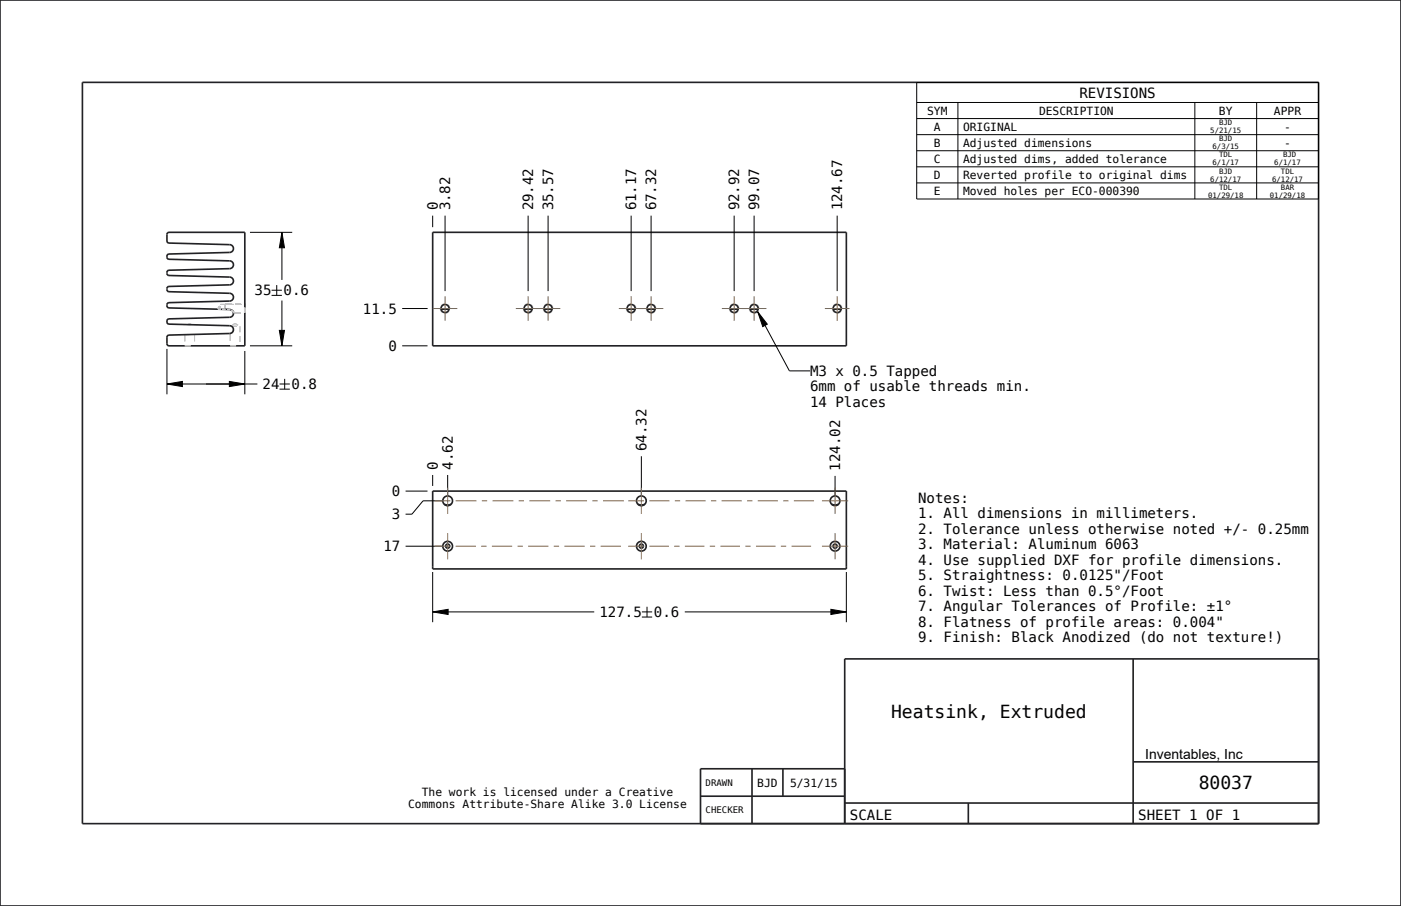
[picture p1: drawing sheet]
<svg xmlns="http://www.w3.org/2000/svg" width="432mm" height="279mm" viewBox="0 0 432 279" stroke-linecap="round" stroke-linejoin="round" font-family="sans-serif">
<g fill="none" stroke="#222226" stroke-width=".51">
<path d="M0 0h431.8v279.4h-431.8zM25.4 25.4h381v228.6h-381zM51.6 71.8l.5-.2h23.4v35h-23.4l-.5-.1-.1-.5v-2.3l.6-.4 18.7-.5a1.2 1.2 0 0 0 1.2-1.2 1.2 1.2 0 0 0-1.2-1.2l-18.7-.4a.83 .83 0 0 1-.7-.9 .83 .83 0 0 1 .7-.8l18.7-.5a1.2 1.2 0 0 0 1.2-1.2 1.2 1.2 0 0 0-1.2-1.2l-18.7-.4a.83 .83 0 0 1-.7-.9 .83 .83 0 0 1 .7-.8l18.7-.5a1.2 1.2 0 0 0 1.2-1.2 1.2 1.2 0 0 0-1.2-1.2l-18.7-.4a.83 .83 0 0 1-.7-.9 .83 .83 0 0 1 .7-.8l18.7-.5a1.2 1.2 0 0 0 1.2-1.2 1.2 1.2 0 0 0-1.2-1.2l-18.7-.4a.83 .83 0 0 1-.7-.9 .83 .83 0 0 1 .7-.8l18.7-.5a1.2 1.2 0 0 0 1.2-1.2 1.2 1.2 0 0 0-1.2-1.2l-18.7-.4a.83 .83 0 0 1-.7-.9 .83 .83 0 0 1 .7-.8l18.7-.5a1.2 1.2 0 0 0 1.2-1.2 1.2 1.2 0 0 0-1.2-1.2l-18.7-.4-.5-.2-.1-.5zM133.4 71.6h127.5v35h-127.5zM133.4 151.4h127.5v24h-127.5zM136.9 155.5l1.1 .2 1.1-.2M196.6 155.5l1.1 .2 1.1-.2M256.3 155.5l1.1 .2 1.1-.2M349.2 203.2v50.8M406.4 203.2h-146.1l.1 50.8M231.8 237.1v16.9M241.3 237.1v8.4"/>
<path d="M260.4 237.1h-44.5v16.9M349.2 234.9h57.2M215.9 245.5h44.5M260.3 247.6h146.1M298.4 247.6v6.4"/>
<circle cx="138" cy="168.4" r=".63"/>
<circle cx="197.7" cy="168.4" r=".63"/>
<circle cx="257.4" cy="168.4" r=".63"/>
</g>
<g fill="none" stroke="#c2c2cc" stroke-width=".31">
<path d="M58.1 100l.4-.3 .4 .3M69.5 93.9v1.5h1.3M69.5 93.6h1.8M70.8 95.4h.1M70.8 95.5h.1M70.9 95.5h.1M71 95.5h.1M71.1 95.5h.1M71.2 95.5h.1M71.3 95.6h.1M71.4 95.6v.1M71.4 95.7h.1"/>
<path d="M71.5 95.7h.1M71.5 95.7l.1 .1M71.6 95.8h.1M71.7 95.9h.1M71.7 96h.1M71.8 96h.1M71.8 96.1h.1M71.9 96.2h.1M71.9 96.3h.1M71.9 96.3v.1M71.9 96.4h.1M71.9 96.5h.1"/>
<path d="M72 96.6h.1M72 96.6h2.1M72.5 93.6h1.8M72.5 99.7l-.8 .5M75.5 93.6v3M135.7 95.1l.1 .7 .5 .6M137.2 93.6l-.7 .2-.5 .5M138.1 93.9v.1M138.1 94l.4 .5 .2 .6M138.4 96l-.5 .5-.7 .1M161.3 95.1l.1 .7 .5 .6M162.8 93.6l-.7 .2-.5 .5"/>
<path d="M163.7 93.9v.1M163.7 94l.4 .5 .2 .6M164 96l-.5 .5-.7 .1M167.4 95.1l.2 .7 .4 .6M168.9 93.6l-.7 .2-.5 .5M169.8 93.9v.1M169.8 94l.5 .5 .1 .6M170.1 96l-.5 .5-.7 .1M193 95.1l.2 .7 .4 .6M194.5 93.6l-.7 .2-.5 .5M195.4 93.9v.1M195.4 94l.5 .5 .1 .6"/>
<path d="M195.7 96l-.5 .5-.7 .1M199.2 95.1l.1 .7 .5 .6M200.7 93.6l-.7 .2-.5 .5M201.6 93.9v.1M201.6 94l.4 .5 .2 .6M201.9 96l-.5 .5-.7 .1M224.8 95.1l.1 .7 .5 .6M226.3 93.6l-.7 .2-.5 .5M227.2 93.9v.1M227.2 94l.4 .5 .2 .6M227.5 96l-.5 .5-.7 .1M230.9 95.1l.2 .7 .4 .6"/>
<path d="M232.4 93.6l-.7 .2-.5 .5M233.3 93.9v.1M233.3 94l.5 .5 .1 .6M233.6 96l-.5 .5-.7 .1M256.5 95.1l.2 .7 .4 .6M258 93.6l-.7 .2-.5 .5M258.9 93.9v.1M258.9 94l.5 .5 .1 .6M259.2 96l-.5 .5-.7 .1M57.9 100.1h.7M58.8 103.2h-1.8v2.1M60 103.1v2.1"/>
<path d="M71 102.8v2.3M71.1 102.8h-.1M71.1 102.8h.1M71.2 100.5h.1M71.3 100.6h.1M71.4 100.6h1.5M71.9 101.5l-.1 .8-.6 .5"/>
</g>
<g fill="none" stroke="#000" stroke-width=".31">
<path d="M282.5 25.5h123.9v35.9h-123.9zM282.5 31.6h123.9M282.5 36.6h123.9M295.2 31.6v29.8M368.3 31.6v29.8M387.3 31.6v29.8M282.5 41.5h123.9M282.5 46.5h123.9M282.5 51.4h123.9M282.5 56.4h123.9M77 71.6h13.1M86.9 71.6l.8 4.8h-1.6z"/>
<path d="M86.9 71.6v14.7M133.4 66.5v3.6M137.2 66.5v23.3M162.8 66.5v23.3M168.9 66.5v23.3M194.5 66.5v23.3M200.7 66.5v23.3M226.3 66.5v23.3M232.4 66.5v23.3M258 66.5v23.3M83.7 89.5h3.2M83.7 91.1h3.2"/>
<path d="M85.3 87.9v3.2M86.9 92.7v13.9M124 95.1h7.8M51.5 118.4l4.7-.8v1.6zM51.5 118.4h27.8M51.5 107.6v14M70.7 117.6l4.8 .8-4.8 .8zM75.5 108.2v13.4M77 106.6h13.1M86.1 101.9h1.6l-.8 4.7zM86.2 118.4h3.1M87.7 116.8v3.2"/>
<path d="M124 106.6h7.8M86.2 120h3.1M125 151.4h6.8M133.4 146.5v3.4M136.4 154.4h-6l-3.4 4.2h-2M138 146.5v6.4M197.7 140.7v12.2M257.4 146.8v6.1M125 168.4h11.4M133.4 176.4v15.5M260.9 176.4v15.5M133.4 188.7l4.7-.8v1.6z"/>
<path d="M133.4 188.7h49.7M197.8 188.7h3.2M197.8 190.3h3.2M199.4 187.1v3.2M211.1 188.7h49.8M256.1 187.9l4.8 .8-4.8 .8z"/>
</g>
<path d="M86.9 71.6l.8 4.8h-1.6zM51.5 118.4l4.7-.8v1.6zM70.7 117.6l4.8 .8-4.8 .8zM86.1 101.9h1.6l-.8 4.7zM133.4 188.7l4.7-.8v1.6zM256.1 187.9l4.8 .8-4.8 .8z" fill="#000"/>
<!-- layer: 02___PRT_ALL_AXES -->
<g fill="none" stroke="#c2c2cc" stroke-width=".31">
<path d="M67.3 95.4h.4M67.7 94.4l-.4 .9M68 94.5v.9M68 93.9h1.5M68.5 95.4h1M70 95.4l.9 .1M70.5 93.9h1.5M70.9 95.5h.1M71.4 95.6l.5 .6M71.9 96.3h.1M71.9 96.3l2.1 .1M72.5 99.7l.9 .6"/>
<path d="M73 93.9h1.5M75.5 93.9h.1M75.5 94.9v1.5M57 106.6h1.8M71 106.6h1.8M74 100.6v1.8M74 103.6v1.8"/>
</g>
<g fill="none" stroke="#222226" stroke-width=".51">
<path d="M135.9 95.4h2.5M161.5 95.4h2.5M167.7 95.4h2.5M193.3 95.4h2.5M199.4 95.4h2.5M225 95.4h2.5M231.2 95.4h2.5M256.8 95.4h2.5"/>
<circle cx="137.2" cy="95.1" r="1.25"/>
<circle cx="162.8" cy="95.1" r="1.25"/>
<circle cx="168.9" cy="95.1" r="1.25"/>
<circle cx="194.5" cy="95.1" r="1.25"/>
<circle cx="200.7" cy="95.1" r="1.25"/>
<circle cx="226.3" cy="95.1" r="1.25"/>
<circle cx="232.4" cy="95.1" r="1.25"/>
<circle cx="258" cy="95.1" r="1.25"/>
<circle cx="138" cy="154.4" r="1.5"/>
<circle cx="197.7" cy="154.4" r="1.5"/>
<circle cx="257.4" cy="154.4" r="1.5"/>
<circle cx="138" cy="168.4" r="1.5"/>
<circle cx="197.7" cy="168.4" r="1.5"/>
<circle cx="257.4" cy="168.4" r="1.5"/>
</g>
<g fill="none" stroke="#963" stroke-width=".31">
<path d="M133.4 95.1h7.6M137.2 91.4v7.5M159 95.1h13.7M162.8 91.4v7.5M168.9 91.4v7.5M190.7 95.1h13.8M194.5 91.4v7.5M200.7 91.4v7.5M222.5 95.1h13.7M226.3 91.4v7.5M232.4 91.4v7.5M254.2 95.1h7.6"/>
<path d="M258 91.4v7.5M133.9 154.4h4.9M138 150.4v8.1M140.4 154.4h6.5M148.5 154.4h1.6M151.8 154.4h6.4M159.9 154.4h1.6M163.1 154.4h6.5M171.2 154.4h1.7M174.5 154.4h6.4M182.6 154.4h1.6M185.9 154.4h6.4"/>
<path d="M193.6 154.4h4.9M197.7 150.4v8.1M200.1 154.4h6.2M208 154.4h1.6M211.3 154.4h6.2M219.1 154.4h1.7M222.4 154.4h6.2M230.3 154.4h1.6M233.5 154.4h6.3M241.4 154.4h1.6M244.7 154.4h6.2M253.3 154.4h8.1"/>
<path d="M257.4 150.4v8.1M133.9 168.4h4.9M138 164.4v8.1M140.4 168.4h6.3M148.3 168.4h1.7M151.6 168.4h6.3M159.5 168.4h1.6M162.8 168.4h6.2M170.7 168.4h1.6M174 168.4h6.2M181.8 168.4h1.7M185.1 168.4h6.3"/>
<path d="M193.6 168.4h4.9M197.7 164.4v8.1M200.1 168.4h6.1M207.8 168.4h1.6M211.1 168.4h6M218.8 168.4h1.6M222 168.4h6.1M229.7 168.4h1.7M233 168.4h6M240.7 168.4h1.6M244 168.4h6M253.3 168.4h8.1"/>
<path d="M257.4 164.4v8.1"/>
</g>
<!-- layer: BALLOONS -->
<path d="M233.5 96.2l3 3.8-1.4 .7z" fill="#000"/>
<path d="M233.5 96.2l3 3.8-1.4 .7zM233.5 96.2l9.8 18.2h6.4" fill="none" stroke="#000" stroke-width=".31"/>
<g font-size="5.6">
<text x="274.6" y="221.4">Heatsink, Extruded</text>
<text x="369.4" y="243.3">80037</text>
</g>
<g font-size="4.3">
<text x="332.7" y="30.1">REVISIONS</text>
<text x="134.9" y="64.9" transform="rotate(-90 134.9 64.9)">0</text>
<text x="138.8" y="64.9" transform="rotate(-90 138.8 64.9)">3.82</text>
<text x="164.4" y="64.9" transform="rotate(-90 164.4 64.9)">29.42</text>
<text x="170.5" y="64.9" transform="rotate(-90 170.5 64.9)">35.57</text>
<text x="196.1" y="64.9" transform="rotate(-90 196.1 64.9)">61.17</text>
<text x="202.3" y="64.9" transform="rotate(-90 202.3 64.9)">67.32</text>
<text x="227.9" y="64.9" transform="rotate(-90 227.9 64.9)">92.92</text>
<text x="234" y="64.9" transform="rotate(-90 234 64.9)">99.07</text>
<text x="259.6" y="64.9" transform="rotate(-90 259.6 64.9)">124.67</text>
<text x="78.5" y="91.1">35</text>
<text x="87.4" y="91.1">0.6</text>
<text x="111.9" y="96.7">11.5</text>
<text x="119.7" y="108.2">0</text>
<text x="249.7" y="116">M3 x 0.5 Tapped</text>
<text x="80.9" y="120">24</text>
<text x="89.9" y="120">0.8</text>
<text x="249.7" y="120.7">6mm of usable threads min.</text>
<text x="249.7" y="125.5">14 Places</text>
<text x="199.3" y="139.1" transform="rotate(-90 199.3 139.1)">64.32</text>
<text x="134.9" y="144.9" transform="rotate(-90 134.9 144.9)">0</text>
<text x="139.6" y="144.9" transform="rotate(-90 139.6 144.9)">4.62</text>
<text x="259" y="145.2" transform="rotate(-90 259 145.2)">124.02</text>
<text x="120.8" y="153">0</text>
<text x="283" y="155.1">Notes:</text>
<text x="120.8" y="160.2">3</text>
<text x="283" y="159.9">1. All dimensions in millimeters.</text>
<text x="283" y="164.7">2. Tolerance unless otherwise noted +/- 0.25mm</text>
<text x="118.2" y="170">17</text>
<text x="283" y="169.4">3. Material: Aluminum 6063</text>
<text x="283" y="174.2">4. Use supplied DXF for profile dimensions.</text>
<text x="283" y="178.9">5. Straightness: 0.0125&quot;/Foot</text>
<text x="283" y="183.7">6. Twist: Less than 0.5°/Foot</text>
<text x="184.7" y="190.3">127.5</text>
<text x="201.5" y="190.3">0.6</text>
<text x="283" y="188.5">7. Angular Tolerances of Profile: ±1°</text>
<text x="283" y="193.2">8. Flatness of profile areas: 0.004&quot;</text>
<text x="283" y="198">9. Finish: Black Anodized (do not texture!)</text>
<text x="353" y="234.2">Inventables, Inc</text>
<text x="261.9" y="252.8">SCALE</text>
<text x="350.8" y="252.8">SHEET 1 OF 1</text>
</g>
<g font-size="3.5">
<text x="285.7" y="35.4">SYM</text>
<text x="320.2" y="35.4">DESCRIPTION</text>
<text x="375.7" y="35.4">BY</text>
<text x="392.6" y="35.4">APPR</text>
<text x="287.8" y="40.3">A</text>
<text x="296.8" y="40.3">ORIGINAL</text>
<text x="395.8" y="40.3">-</text>
<text x="287.8" y="45.3">B</text>
<text x="296.8" y="45.3">Adjusted dimensions</text>
<text x="395.8" y="45.3">-</text>
<text x="287.8" y="50.2">C</text>
<text x="296.8" y="50.2">Adjusted dims, added tolerance</text>
<text x="287.8" y="55.2">D</text>
<text x="296.8" y="55.2">Reverted profile to original dims</text>
<text x="287.8" y="60.2">E</text>
<text x="296.8" y="60.2">Moved holes per ECO-000390</text>
<text x="130" y="245.3">The work is licensed under a Creative</text>
<text x="233.4" y="242.6">BJD</text>
<text x="243.5" y="242.6">5/31/15</text>
<text x="125.8" y="249.1">Commons Attribute-Share Alike 3.0 License</text>
</g>
<g font-size="2.8">
<text x="217.5" y="242.3">DRAWN</text>
<text x="217.5" y="250.8">CHECKER</text>
</g>
<g font-size="2.3">
<text x="373" y="41.1">5/21/15</text>
<text x="375.7" y="38.6">BJD</text>
<text x="373.7" y="46.1">6/3/15</text>
<text x="375.7" y="43.6">BJD</text>
<text x="373.7" y="51">6/1/17</text>
<text x="375.7" y="48.6">TDL</text>
<text x="375.7" y="53.5">BJD</text>
<text x="392.8" y="51">6/1/17</text>
<text x="394.8" y="53.5">TDL</text>
<text x="395.5" y="48.6">BJD</text>
<text x="373" y="56">6/12/17</text>
<text x="375.7" y="58.5">TDL</text>
<text x="392.1" y="56">6/12/17</text>
<text x="394.8" y="58.5">BAR</text>
<text x="372.3" y="61">01/29/18</text>
<text x="391.4" y="61">01/29/18</text>
</g>
</svg>
